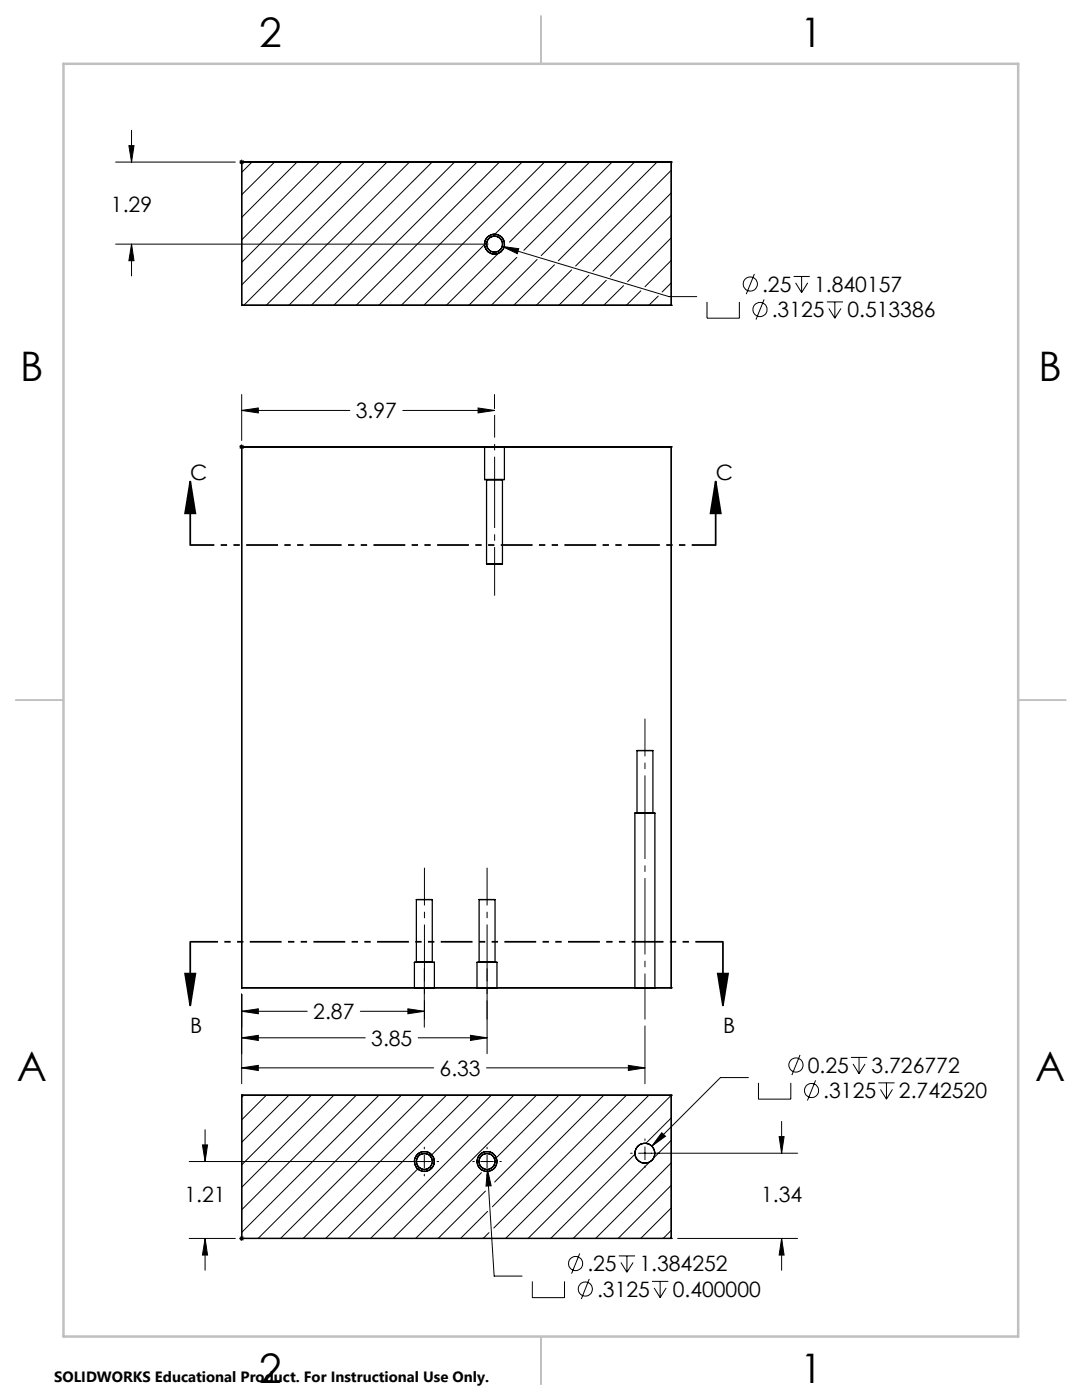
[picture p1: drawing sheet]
<svg xmlns="http://www.w3.org/2000/svg" width="216mm" height="279mm" viewBox="0 0 216 279" stroke-linecap="round" stroke-linejoin="round" font-family="sans-serif">
<g fill="none" stroke="#000" stroke-width=".25">
<path d="M48.2 32.3h.1M48.2 32.3v28.6M48.2 32.3h85.7M133.9 32.3h.1M133.9 32.3v28.6M48.2 60.9h.1M48.2 60.9h85.7M133.9 60.9h.1M48.2 89.2h.1M48.2 89.2h85.7M48.2 89.2v107.9M96.7 89.2h3.9z"/>
<path d="M96.7 95.7h3.9zM96.7 89.2v6.5M97.1 95.7h3.2zM97.1 95.7v16.8M100.3 95.7v16.8M100.6 89.2v6.5M133.9 89.2h.1M133.9 89.2v107.9M97.1 112.5h3.2zM127.1 149.8h3.1zM127.1 149.8v12.5M130.3 149.8v12.5"/>
<path d="M83.1 179.5h3.2zM83.1 179.5v12.6M86.3 179.5v12.6M95.6 179.5h3.2zM95.6 179.5v12.6M98.8 179.5v12.6M126.7 162.3h4zM126.7 162.3v34.8M127.1 162.3h3.1zM130.7 162.3v34.8M48.2 197.1h.1M48.2 197.1h85.7"/>
<path d="M82.7 197.1h4zM82.7 192.1h4zM82.7 192.1v5M83.1 192.1h3.2zM86.7 192.1v5M95.2 197.1h4zM95.2 192.1h4zM95.2 192.1v5M95.6 192.1h3.2zM99.2 192.1v5M126.7 197.1h4zM133.9 197.1h.1"/>
<path d="M48.2 218.6h.1M48.2 218.6v28.6M48.2 218.6h85.7M133.9 218.6h.1M133.9 218.6v28.6M48.2 247.2h.1M48.2 247.2h85.7M133.9 247.2h.1"/>
<circle cx="98.7" cy="48.7" r="1.98"/>
<circle cx="98.7" cy="48.7" r="1.59"/>
<circle cx="98.7" cy="48.7" r="1.58"/>
<circle cx="84.7" cy="231.8" r="1.98"/>
<circle cx="84.7" cy="231.8" r="1.59"/>
<circle cx="97.2" cy="231.8" r="1.59"/>
<circle cx="97.2" cy="231.8" r="1.99"/>
<circle cx="128.7" cy="230.2" r="1.97"/>
</g>
<g fill="none" stroke="#000" stroke-width=".2">
<path d="M23.1 32.3h23.9M25.7 29.1h1l-.5 3.2zM26.2 26v6.3M47.7 32.3h1.1M47.9 32l.7 .7M48.2 31.9v.9M48.6 32l-.7 .7M50.3 32.3l-2.1 2.1M54.8 32.3l-6.6 6.6M59.3 32.3l-11.1 11.1M63.7 32.3l-15.5 15.6M68.2 32.3l-20 20.1"/>
<path d="M72.7 32.3l-24.5 24.6M77.2 32.3l-28.6 28.6M81.7 32.3l-28.6 28.6M86.2 32.3l-28.6 28.6M90.7 32.3l-28.6 28.6M95.2 32.3l-28.6 28.6M99.7 32.3l-28.6 28.6M104.2 32.3l-28.6 28.6M108.7 32.3l-28.6 28.6M113.1 32.3l-14.8 14.9M117.7 32.3l-16 16M122.1 32.3l-17.6 17.7"/>
<path d="M126.6 32.3l-18.6 18.7M131.1 32.3l-19.7 19.7M133.9 34l-19 19.1M133.9 38.5l-15.6 15.6M23.1 48.7h74.3M26.2 48.7l.5 3.3h-1zM26.2 48.7v6.4M97.1 48.4l-12.5 12.5M99.7 50.3l-10.6 10.6M100.2 49.2l3.3 .4-.3 1zM100.2 49.2l33.3 10h5.5M103.1 51.4l-9.5 9.5"/>
<path d="M107.2 51.8l-9.2 9.1M110.6 52.8l-8.1 8.1M114.1 53.9l-7.1 7M117.5 54.9l-6 6M121 56l-5 4.9M124.4 57l-3.9 3.9M127.9 58l-2.9 2.9M131.3 59.1l-1.8 1.8M133.9 43l-12.1 12.1M133.9 47.4l-8.7 8.8M133.9 52l-5.2 5.2M133.9 56.4l-1.8 1.9"/>
<path d="M150.5 54.7l-1.6 4M152.5 59.8l-1.7 4M158.4 55.2h3.2M158.7 56.4l1.2 2M159.9 55.2v3.2M161.2 56.4l-1.3 2M48.2 78.7v9.2M98.7 78.7v2.9M141.1 60.3v3.2h6.4v-3.2M165 60.3h3.2M165.4 61.6l1.2 1.9M166.6 60.3v3.2"/>
<path d="M167.8 61.6l-1.2 1.9M47.7 89.2h1.1M47.9 88.8l.7 .7M48.2 81.9l3.3-.5v1zM48.2 88.7v1M48.2 81.9h21.6M48.6 88.8l-.7 .7M80.4 81.9h18.3M95.4 81.4l3.3 .5-3.3 .5zM48.2 198.4v17.9M84.7 193.3v11.7M97.2 193.3v17"/>
<path d="M48.2 213.1l3.3-.5v1zM48.2 207.1l3.3-.5v1zM48.2 201.8l3.3-.5v1zM48.2 213.1h38.3M48.2 207.1h24.7M48.2 201.8h13.1M48.6 218.6l-.4 .4M53.1 218.6l-4.9 4.9M57.6 218.6l-9.4 9.4M62.1 218.6l-13.9 13.9M66.6 218.6l-18.4 18.4M71.1 218.6l-22.9 22.8"/>
<path d="M71.9 201.8h12.8M75.6 218.6l-27.4 27.4M80.1 218.6l-28.6 28.6M81.4 201.3l3.3 .5-3.3 .5zM83.4 207.1h13.8M84.6 218.6l-28.6 28.6M89.1 218.6l-28.6 28.6M93.6 218.6l-28.6 28.6M93.9 206.6l3.3 .5-3.3 .5zM97.1 213.1h31.6M98 218.6l-12.1 12.2M102.5 218.6l-28.6 28.6"/>
<path d="M107 218.6l-28.5 28.6M111.5 218.6l-12.8 12.8M116 218.6l-17.3 17.3M120.5 218.6l-22.3 22.2M125 218.6l-26.5 26.5M125.4 212.6l3.3 .5-3.3 .5zM128.7 204.8v11.5M129.5 218.6l-28.6 28.6M133.9 218.6l-28.5 28.6M149.3 215.1h-5.5l-13.7 13.6M151.3 216.1v3.3h6.5v-3.3M159.6 210.5l-1.6 4.1"/>
<path d="M162.7 215.6l-1.6 4M169.8 211h3.2M170.2 212.3l1.2 2M171.4 211v3.3M172.6 212.3l-1.2 2M175.3 216.1h3.2M175.7 217.4l1.2 2M176.9 216.1v3.3M178.1 217.4l-1.2 2M37.7 231.8h48.2M40.4 228.5h1l-.5 3.3zM40.9 225.5v6.3"/>
<path d="M83.6 233l-14.1 14.2M84.7 229v.3M84.7 230.5v2.6M84.7 234.4v.3M87.2 231.8h.3M94.3 231.8h.4M95.9 231.8h2.6M96.1 234l-13.2 13.2M96.9 237.7l-9.5 9.5M97.2 229v.3M97.2 230.5v2.6M97.2 234.4v.3"/>
<path d="M97.3 233.4l.7 3.2-1 .1zM97.3 233.4l1.3 21.3h5.6M99.7 231.8h.3M125.8 230.2h.4M126.7 230.3l-16.8 16.9M127.4 230.2h31.7M128.7 227.3v.3M128.7 228.9v2.5M128.7 232.7v.3M129.6 231.9l-15.2 15.3M132 226.1l.8 .7-2.7 1.9zM133.9 223.1l-5 5.1"/>
<path d="M133.9 227.6l-3.5 3.5M133.9 232.1l-15 15.1M133.9 236.5l-10.6 10.7M155.5 226.8h1l-.5 3.4zM156 223.8v6.4M37.7 247.2h9.3M40.9 247.2l.5 3.3h-1zM40.9 247.2v6.3M47.7 247.2h1.1M47.9 246.8l.7 .7M48.2 246.7v.9M48.6 246.8l-.7 .7"/>
<path d="M97.3 241.8l-5.4 5.4M97.6 246l-1.2 1.2M106.2 255.7v3.3h6.4v-3.3M115.7 250.2l-1.6 4M117.6 255.2l-1.6 4.1M123.5 250.6h3.2M123.9 252l1.2 1.9M125.1 250.6v3.3M126.3 252l-1.2 1.9M130.1 255.7h3.2M130.5 257l1.2 2M131.7 255.7v3.3"/>
<path d="M132.9 257l-1.2 2M133.9 241.1l-6.1 6.1M133.9 245.5l-1.6 1.7M135.2 247.2h23.9M156 247.2l.5 3.3h-1zM156 247.2v6.3"/>
<circle cx="149.7" cy="56.7" r="1.42"/>
<circle cx="151.7" cy="61.8" r="1.41"/>
<circle cx="158.8" cy="212.6" r="1.41"/>
<circle cx="161.9" cy="217.6" r="1.4"/>
<circle cx="114.9" cy="252.2" r="1.41"/>
<circle cx="116.8" cy="257.3" r="1.41"/>
</g>
<path d="M38 96.1l1 6.3h-2.1zM38 96.1v12.7M142.8 96.1l1 6.3h-2zM142.8 96.1v12.7M36.9 194.3h2.1l-1 6.4zM38 188v12.7M143.2 194.3h2.1l-1 6.4zM144.3 188v12.7" fill="none" stroke="#000" stroke-width=".35"/>
<path d="M98.7 95.7v-12.9" fill="none" stroke="#000" stroke-width=".2" stroke-dasharray="15.2 1.3 1.3 1.3" stroke-dashoffset="10.7" stroke-linecap="butt"/>
<path d="M98.7 118.9v-23.2" fill="none" stroke="#000" stroke-width=".2" stroke-dasharray="15.2 1.3 1.3 1.3" stroke-dashoffset="5.5" stroke-linecap="butt"/>
<path d="M84.7 192v11.5M97.2 192v11.5" fill="none" stroke="#000" stroke-width=".2" stroke-dasharray="15.2 1.3 1.3 1.3" stroke-dashoffset="11.4" stroke-linecap="butt"/>
<path d="M128.7 143.4v18.9M84.7 173.2v18.8M97.2 173.2v18.8" fill="none" stroke="#000" stroke-width=".2" stroke-dasharray="15.2 1.3 1.3 1.3" stroke-dashoffset="7.7" stroke-linecap="butt"/>
<path d="M128.7 162.3v41.2" fill="none" stroke="#000" stroke-width=".2" stroke-dasharray="15.2 1.3 1.3 1.3" stroke-dashoffset="6.1" stroke-linecap="butt"/>
<path d="M144.3 188h-106.3" fill="none" stroke="#000" stroke-width=".35" stroke-dasharray="6.3 1.3 1.3 1.3 1.3 1.3" stroke-dashoffset=".8" stroke-linecap="butt"/>
<path d="M142.8 108.8h-104.8" fill="none" stroke="#000" stroke-width=".35" stroke-dasharray="6.3 1.3 1.3 1.3 1.3 1.3" stroke-dashoffset="1.5" stroke-linecap="butt"/>
<path d="M107.9 3.2v9.5M3.1 139.7h9.6M203.2 139.7h9.5M107.9 266.7v9.6" fill="none" stroke="#c0c0c0" stroke-width=".25"/>
<path d="M12.7 12.7h190.5v254h-190.5z" fill="none" stroke="#c0c0c0" stroke-width=".5"/>
<g fill="#000">
<path d="M48.2 81.9l3.3-.5v1zM95.4 81.4l3.3 .5-3.3 .5zM48.2 213.1l3.3-.5v1zM125.4 212.6l3.3 .5-3.3 .5zM93.9 206.6l3.3 .5-3.3 .5zM48.2 207.1l3.3-.5v1zM81.4 201.3l3.3 .5-3.3 .5zM48.2 201.8l3.3-.5v1zM40.4 228.5h1l-.5 3.3zM40.9 247.2l.5 3.3h-1zM155.5 226.8h1l-.5 3.4zM156 247.2l.5 3.3h-1zM97.3 233.4l-.3 3.3 1-.1zM132 226.1l-1.9 2.6 2.7-1.9zM26.2 48.7l.5 3.3h-1zM25.7 29.1h1l-.5 3.2zM100.2 49.2l3 1.4 .3-1z"/>
<path d="M143.2 194.3h2.1l-1 6.4zM36.9 194.3h2.1l-1 6.4zM142.8 96.1l1 6.3h-2zM38 96.1l1 6.3h-2.1z"/>
</g>
<g font-size="8.1">
<text x="51.7" y="9.3">2</text>
<text x="159.7" y="9.3">1</text>
<text x="4" y="76">B</text>
<text x="207.2" y="76">B</text>
<text x="3.3" y="215.7">A</text>
<text x="206.5" y="215.7">A</text>
<text x="51.7" y="276">2</text>
<text x="159.7" y="276">1</text>
</g>
<g font-size="4.2">
<text x="22.1" y="42.3">1.29</text>
<text x="152.1" y="58.2">.25</text>
<text x="162.5" y="58.2">1.840157</text>
<text x="154" y="63.3">.3125</text>
<text x="169.1" y="63.3">0.513386</text>
<text x="71" y="83.5">3.97</text>
<text x="38" y="95.9">C</text>
<text x="142.8" y="95.9">C</text>
<text x="62.5" y="203.4">2.87</text>
<text x="38" y="206.2">B</text>
<text x="74.1" y="208.7">3.85</text>
<text x="144.3" y="206.2">B</text>
<text x="87.7" y="214.7">6.33</text>
<text x="161.2" y="214.1">0.25</text>
<text x="173.9" y="214.1">3.726772</text>
<text x="164.3" y="219.2">.3125</text>
<text x="179.4" y="219.2">2.742520</text>
<text x="36.8" y="239.8">1.21</text>
<text x="151.9" y="239.8">1.34</text>
<text x="117.2" y="253.7">.25</text>
<text x="127.6" y="253.7">1.384252</text>
<text x="119.1" y="258.8">.3125</text>
<text x="134.2" y="258.8">0.400000</text>
</g>
<text font-size="3" x="10.8" y="275.7">SOLIDWORKS Educational Product. For Instructional Use Only.</text>
</svg>
